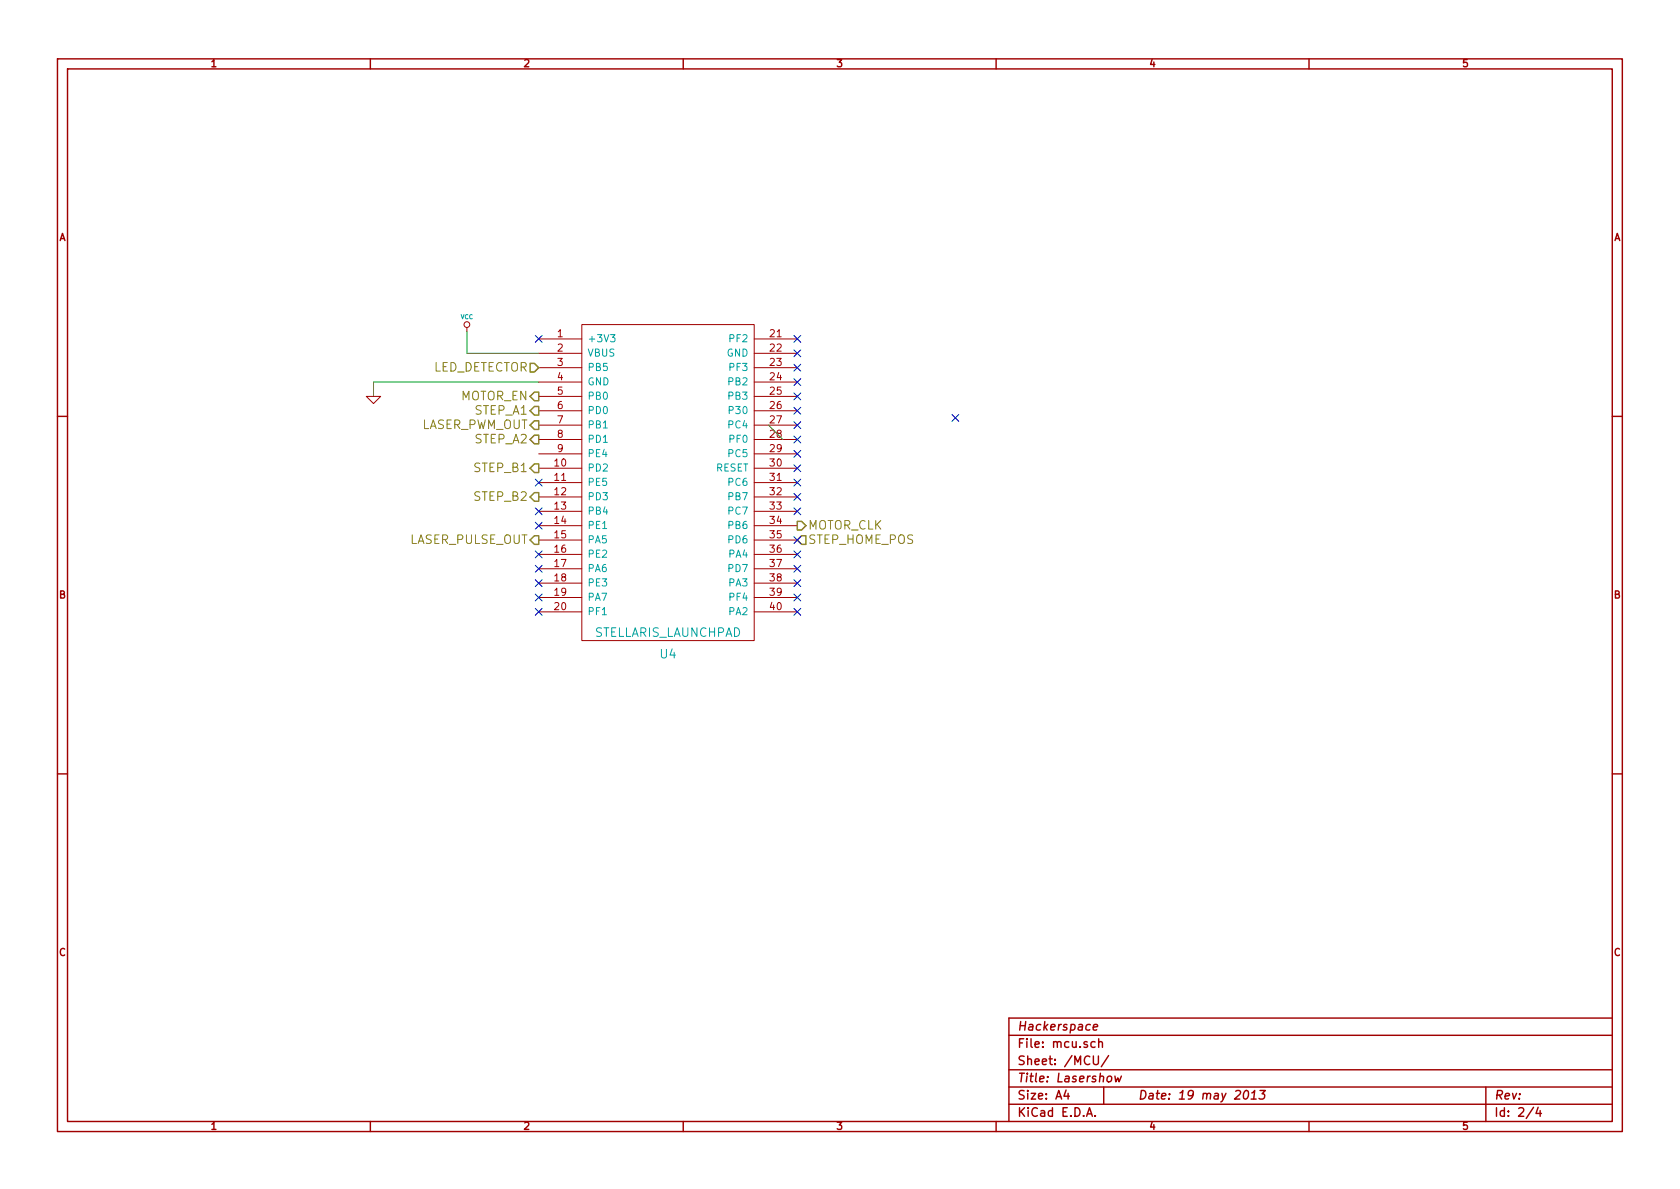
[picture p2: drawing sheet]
EESchema Schematic File Version 2  date svētdiena, 2013. gada 19. maijs, plkst. 23 un 38
LIBS:power
LIBS:device
LIBS:transistors
LIBS:conn
LIBS:linear
LIBS:regul
LIBS:74xx
LIBS:cmos4000
LIBS:adc-dac
LIBS:memory
LIBS:xilinx
LIBS:special
LIBS:microcontrollers
LIBS:dsp
LIBS:microchip
LIBS:analog_switches
LIBS:motorola
LIBS:texas
LIBS:intel
LIBS:audio
LIBS:interface
LIBS:digital-audio
LIBS:philips
LIBS:display
LIBS:cypress
LIBS:siliconi
LIBS:opto
LIBS:atmel
LIBS:contrib
LIBS:valves
LIBS:l298_breakout
LIBS:stellaris_launchpad
LIBS:laser_peripherals-cache
EELAYER 27 0
EELAYER END
$Descr A4 11693 8268
encoding utf-8
Sheet 2 4
Title "Lasershow"
Date "19 may 2013"
Rev ""
Comp "Hackerspace"
Comment1 ""
Comment2 ""
Comment3 ""
Comment4 ""
$EndDescr
$Comp
L STELLARIS_LAUNCHPAD U4
U 1 1
P 4650 4450
F 0 "U4" H 4650 4350 60  0000 C CNN
F 1 "STELLARIS_LAUNCHPAD" H 4650 4500 60  0000 C CNN
F 2 "~" H 4650 4450 60  0000 C CNN
F 3 "~" H 4650 4450 60  0000 C CNN
	1    4650 4450
	1    0    0    -1  
$EndComp
Text HLabel 3750 2750 0    60   Output ~ 0
MOTOR_EN
Text HLabel 5550 3650 2    60   Output ~ 0
MOTOR_CLK
Text HLabel 3750 2550 0    60   Input ~ 0
LED_DETECTOR
Wire Wire Line
	3750 2650 2600 2650
Wire Wire Line
	2600 2650 2600 2750
$Comp
L GND #PWR5
U 1 1
P 2600 2750
F 0 "#PWR5" H 2600 2750 30  0001 C CNN
F 1 "GND" H 2600 2680 30  0001 C CNN
F 2 "" H 2600 2750 60  0000 C CNN
F 3 "" H 2600 2750 60  0000 C CNN
	1    2600 2750
	1    0    0    -1  
$EndComp
Text HLabel 3750 3750 0    60   Output ~ 0
LASER_PULSE_OUT
Text HLabel 3750 2950 0    60   Output ~ 0
LASER_PWM_OUT
Text HLabel 3750 2850 0    60   Output ~ 0
STEP_A1
Text HLabel 3750 3050 0    60   Output ~ 0
STEP_A2
Text HLabel 3750 3250 0    60   Output ~ 0
STEP_B1
Text HLabel 3750 3450 0    60   Output ~ 0
STEP_B2
Text HLabel 5550 3750 2    60   Input ~ 0
STEP_HOME_POS
NoConn ~ 3750 2350
NoConn ~ 3750 3350
NoConn ~ 3750 3550
NoConn ~ 3750 3650
NoConn ~ 3750 3850
NoConn ~ 3750 3950
NoConn ~ 3750 4050
NoConn ~ 3750 4150
NoConn ~ 3750 4250
NoConn ~ 5550 4250
NoConn ~ 5550 4150
NoConn ~ 5550 4050
NoConn ~ 5550 3950
NoConn ~ 5550 3850
NoConn ~ 5550 3750
NoConn ~ 5550 3550
NoConn ~ 5550 3450
NoConn ~ 5550 3350
NoConn ~ 5550 3250
NoConn ~ 5550 3150
NoConn ~ 5550 3050
NoConn ~ 5550 2950
NoConn ~ 5550 2850
NoConn ~ 5550 2750
NoConn ~ 5550 2650
NoConn ~ 5550 2550
NoConn ~ 5550 2450
NoConn ~ 5550 2350
$Comp
L VCC #PWR6
U 1 1
P 3250 2300
F 0 "#PWR6" H 3250 2400 30  0001 C CNN
F 1 "VCC" H 3250 2400 30  0000 C CNN
F 2 "" H 3250 2300 60  0000 C CNN
F 3 "" H 3250 2300 60  0000 C CNN
	1    3250 2300
	1    0    0    -1  
$EndComp
Wire Wire Line
	3250 2300 3250 2450
Wire Wire Line
	3250 2450 3750 2450
Entry Wire Line
	5350 2950 5450 3050
NoConn ~ 6650 2900
$EndSCHEMATC
